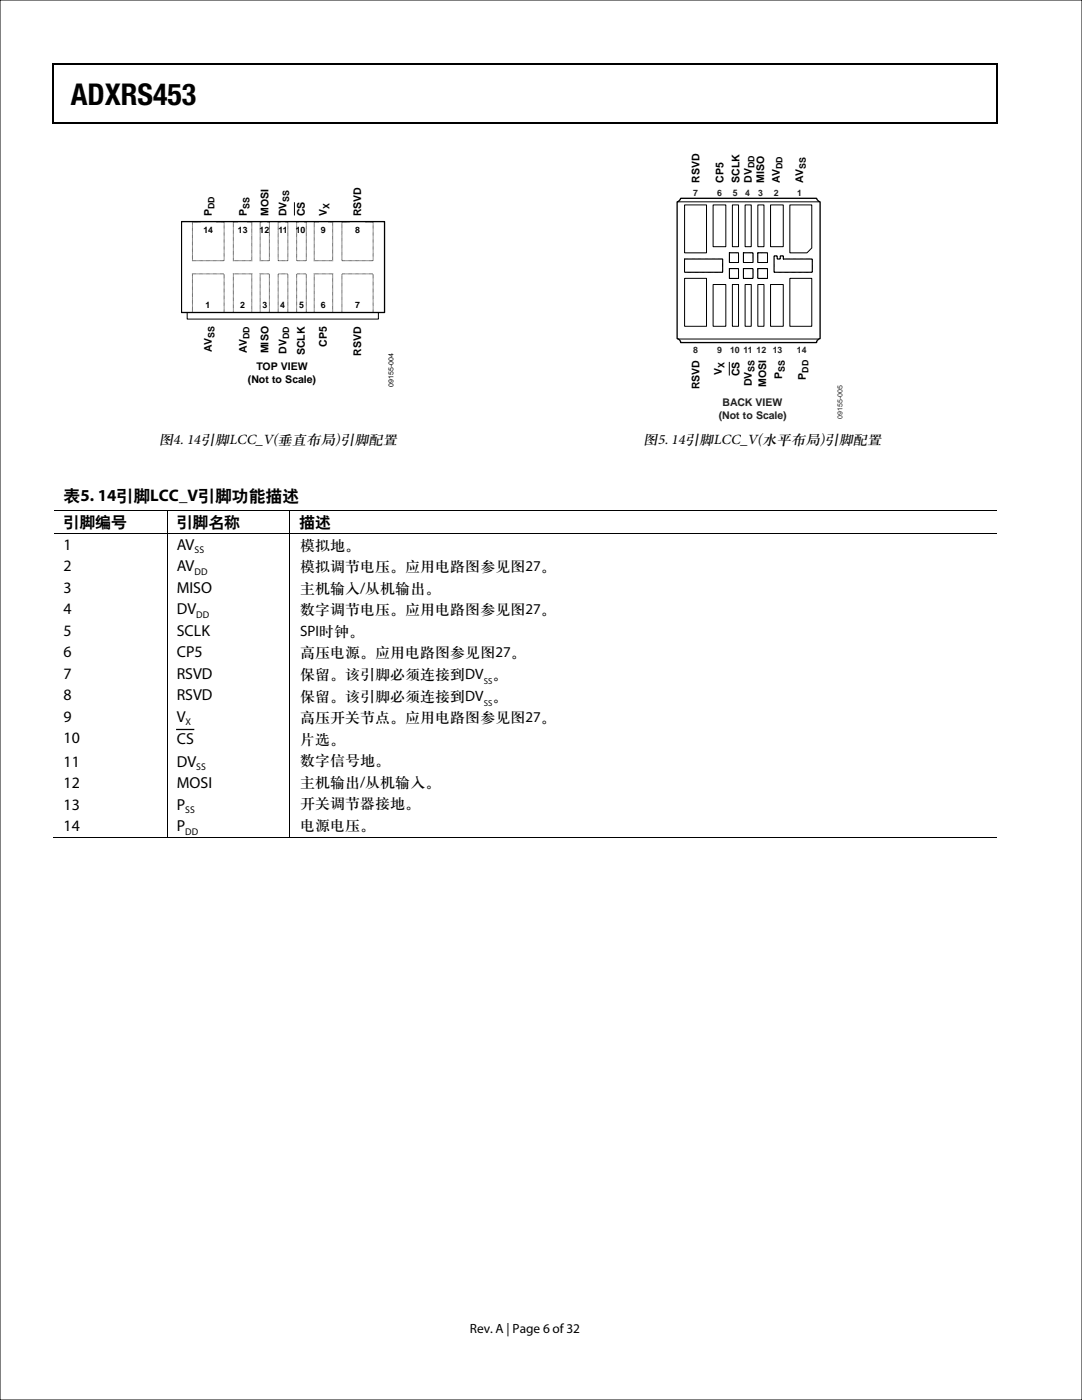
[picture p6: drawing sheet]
<svg xmlns="http://www.w3.org/2000/svg" width="216mm" height="279mm" viewBox="0 0 216 279" stroke-linecap="round" stroke-linejoin="round" font-family="sans-serif">
<g fill="#000">
<path d="M10.5 12.7h.3v1h-.3zM10.5 12.7h.3v.3h-.3zM133.3 12.7h.3v.3h-.3zM198.8 12.7h.2v1h-.2zM198.8 12.7h.2v.3h-.2zM10.5 24.4h.3v.2h-.3zM133.1 24.4h.2v.2h-.2zM198.8 24.4h.2v.2h-.2zM33.3 101.9h.1v.1h-.1zM33.3 106.4h.1v.2h-.1zM57.7 101.9h.2v.1h-.2zM57.7 106.4h.2v.2h-.2z"/>
<path d="M33.3 167.1h.1v.2h-.1zM57.7 167.1h.2v.2h-.2z"/>
</g>
<path d="M10.7 13.7v10.7M10.8 12.8h122.5M133.6 12.8h65.2M198.9 13.7v10.7M10.8 24.5h188M35.3 145.6h3.4" fill="none" stroke="#000" stroke-width=".25"/>
<g fill="none" stroke="#000" stroke-width=".2">
<path d="M40 44.3h-1.6v7.7h6.3v-7.7h-1.5M47.4 44.3h-.8v7.7h3.6v-7.7h-.8M52.3 44.3h-.4v7.7h1.9v-7.7h-.5M55.9 44.3h-.4v7.7h1.9v-7.7h-.4M58.8 40.4v2.6M59.6 44.3h-.4v7.7h1.9v-7.7h-.4M63.6 44.3h-.9v7.7h3.7v-7.7h-.9M69.7 44.3h-1.5v7.7h6.3v-7.7h-1.5M135.3 40.3h28.1M136.6 40.9h4.4v9.6h-4.4zM136.6 55.6h4.4v9.5h-4.4zM136.6 51.7h7.6v2.6h-7.6z"/>
<path d="M142.3 40.9h2.5v8.3h-2.5zM142.3 56.8h2.5v8.3h-2.5zM145.5 50.5h1.9v1.9h-1.9zM145.5 53.6h1.9v2h-1.9zM146.1 40.9h1.3v8.3h-1.3zM146.1 56.8h1.3v8.3h-1.3zM148.3 50.5h2v1.9h-2zM148.3 53.6h2v2h-2zM148.7 40.9h1.2v8.3h-1.2zM148.7 56.8h1.2v8.3h-1.2zM151.2 40.9h1.2v8.3h-1.2zM151.2 56.8h1.2v8.3h-1.2z"/>
<path d="M151.2 50.5h1.9v1.9h-1.9zM151.2 53.6h1.9v2h-1.9zM153.8 40.9h2.5v8.3h-2.5zM153.8 56.8h2.5v8.3h-2.5zM154.5 51.1h.6v.6h.6v-.6h.6v.6h5.8v2.6h-7.6zM157.6 40.9h4.4v8.6l-1 1h-3.4zM157.6 55.6h4.4v9.5h-4.4zM37.4 62.4h38.1v1.3h-38.1zM40 62.4h-1.6v-7.7h6.3v7.7h-1.5M47.4 62.4h-.8v-7.7h3.6v7.7h-.8M52.3 62.4h-.4v-7.7h1.9v7.7h-.5M55.9 62.4h-.4v-7.7h1.9v7.7h-.4"/>
<path d="M59.6 62.4h-.4v-7.7h1.9v7.7h-.4M63.6 62.4h-.9v-7.7h3.7v7.7h-.9M69.7 62.4h-1.5v-7.7h6.3v7.7h-1.5M135.3 67.7h28.1M145.5 72.2v2.7M10.8 101.9h22.5M10.8 106.5h22.5M33.4 102v4.4M33.4 106.6v60.5M33.4 101.9h24.3M33.4 106.5h24.3M57.8 102v4.4"/>
<path d="M57.8 106.6v60.5M57.9 101.9h140.9M57.9 106.5h140.9M10.5 167.2h22.8M33.4 167.2h24.3M57.9 167.2h140.9"/>
</g>
<path d="M135.8 39.6h27.1l.3 .4 .4 .3v27.3a.84 .84 0 0 0-.7 .8h-27.1a.84 .84 0 0 0-.7-.8v-27.3l.5-.3zM36.2 44.2h40.5v18.2h-40.5z" fill="none" stroke="#000" stroke-width=".26"/>
<path d="M0 0h215.9v279.4h-215.9z" fill="none" stroke="#040000" stroke-width=".2"/>
<text font-size="6" fill="#040000" x="14.1" y="20.9">ADXRS453</text>
<text font-size="3.3" x="12.7" y="100">表5. 14引脚LCC_V引脚功能描述</text>
<g font-size="3.2">
<text x="12.7" y="105.2">引脚编号</text>
<text x="35.3" y="105.2">引脚名称</text>
<text x="59.7" y="105.2">描述</text>
<text x="12.7" y="109.7">1</text>
<text x="35.3" y="109.7">AV</text>
<text x="12.7" y="114">2</text>
<text x="12.7" y="118.3">3</text>
<text x="35.3" y="114">AV</text>
<text x="35.3" y="118.3">MISO</text>
<text x="12.7" y="122.6">4</text>
<text x="35.3" y="122.6">DV</text>
<text x="12.7" y="126.9">5</text>
<text x="12.7" y="131.2">6</text>
<text x="35.3" y="126.9">SCLK</text>
<text x="35.3" y="131.2">CP5</text>
<text x="12.7" y="135.5">7</text>
<text x="35.3" y="135.5">RSVD</text>
<text x="12.7" y="139.8">8</text>
<text x="35.3" y="139.8">RSVD</text>
<text x="12.7" y="144.1">9</text>
<text x="12.7" y="148.4">10</text>
<text x="35.3" y="144.1">V</text>
<text x="35.3" y="148.4">CS</text>
<text x="12.7" y="153">11</text>
<text x="35.3" y="153">DV</text>
<text x="12.7" y="157.3">12</text>
<text x="12.7" y="161.6">13</text>
<text x="35.3" y="157.3">MOSI</text>
<text x="35.3" y="161.6">P</text>
<text x="12.7" y="165.9">14</text>
<text x="35.3" y="165.9">P</text>
</g>
<g font-size="3" fill="#090103">
<text x="59.9" y="109.7">模拟地。</text>
<text x="59.9" y="114">模拟调节电压。应用电路图参见图27。</text>
<text x="59.9" y="118.3">主机输入/从机输出。</text>
<text x="59.9" y="122.6">数字调节电压。应用电路图参见图27。</text>
<text x="59.9" y="126.9">SPI时钟。</text>
<text x="59.9" y="131.2">高压电源。应用电路图参见图27。</text>
<text x="59.9" y="135.5">保留。该引脚必须连接到DV 。</text>
<text x="59.9" y="139.8">保留。该引脚必须连接到DV 。</text>
<text x="59.9" y="144.1">高压开关节点。应用电路图参见图27。</text>
<text x="59.9" y="148.4">片选。</text>
<text x="59.9" y="152.7">数字信号地。</text>
<text x="59.9" y="157">主机输出/从机输入。</text>
<text x="59.9" y="161.3">开关调节器接地。</text>
<text x="59.9" y="165.6">电源电压。</text>
</g>
<g font-size="2.9" fill="#070102">
<text x="31.7" y="88.7">图4. 14引脚LCC_V(垂直布局)引脚配置</text>
<text x="128.4" y="88.7">图5. 14引脚LCC_V(水平布局)引脚配置</text>
</g>
<text font-size="2.7" x="93.8" y="266">Rev. A | Page 6 of 32</text>
<g font-size="2.1">
<text x="139.6" y="36.5" transform="rotate(-90 139.6 36.5)">RSVD</text>
<text x="144.4" y="36.5" transform="rotate(-90 144.4 36.5)">CP5</text>
<text x="147.5" y="36.5" transform="rotate(-90 147.5 36.5)">SCLK</text>
<text x="150" y="36.5" transform="rotate(-90 150 36.5)">DV</text>
<text x="152.5" y="36.5" transform="rotate(-90 152.5 36.5)">MISO</text>
<text x="155.6" y="36.5" transform="rotate(-90 155.6 36.5)">AV</text>
<text x="160.3" y="36.5" transform="rotate(-90 160.3 36.5)">AV</text>
<text x="42.3" y="43.1" transform="rotate(-90 42.3 43.1)">P</text>
<text x="49.2" y="43.1" transform="rotate(-90 49.2 43.1)">P</text>
<text x="53.6" y="43.1" transform="rotate(-90 53.6 43.1)">MOSI</text>
<text x="57.2" y="43.1" transform="rotate(-90 57.2 43.1)">DV</text>
<text x="60.8" y="43.1" transform="rotate(-90 60.8 43.1)">CS</text>
<text x="65.2" y="43.1" transform="rotate(-90 65.2 43.1)">V</text>
<text x="72.1" y="43.1" transform="rotate(-90 72.1 43.1)">RSVD</text>
<text x="42.3" y="70.2" transform="rotate(-90 42.3 70.2)">AV</text>
<text x="49.2" y="70.4" transform="rotate(-90 49.2 70.4)">AV</text>
<text x="53.6" y="70.5" transform="rotate(-90 53.6 70.5)">MISO</text>
<text x="57.2" y="70.6" transform="rotate(-90 57.2 70.6)">DV</text>
<text x="60.8" y="70.9" transform="rotate(-90 60.8 70.9)">SCLK</text>
<text x="65.2" y="69.2" transform="rotate(-90 65.2 69.2)">CP5</text>
<text x="72.1" y="71" transform="rotate(-90 72.1 71)">RSVD</text>
<text x="49.5" y="76.4">(Not to Scale)</text>
<text x="51.2" y="73.9">TOP VIEW</text>
<text x="139.6" y="77.7" transform="rotate(-90 139.6 77.7)">RSVD</text>
<text x="144.1" y="74.8" transform="rotate(-90 144.1 74.8)">V</text>
<text x="147.5" y="75.1" transform="rotate(-90 147.5 75.1)">CS</text>
<text x="150" y="77.1" transform="rotate(-90 150 77.1)">DV</text>
<text x="152.9" y="77.2" transform="rotate(-90 152.9 77.2)">MOSI</text>
<text x="156.1" y="75.6" transform="rotate(-90 156.1 75.6)">P</text>
<text x="160.8" y="75.8" transform="rotate(-90 160.8 75.8)">P</text>
</g>
<g font-size="2.1" fill="#231f20">
<text x="143.4" y="83.5">(Not to Scale)</text>
<text x="144.2" y="81">BACK VIEW</text>
</g>
<g font-size="1.9">
<text x="38.8" y="110.4">SS</text>
<text x="38.8" y="114.7">DD</text>
<text x="39.2" y="123.3">DD</text>
<text x="37" y="144.8">X</text>
<text x="39.2" y="153.8">SS</text>
<text x="37" y="162.3">SS</text>
<text x="37" y="166.6">DD</text>
</g>
<g font-size="1.8">
<text x="150.5" y="33.5" transform="rotate(-90 150.5 33.5)">DD</text>
<text x="156.2" y="33.7" transform="rotate(-90 156.2 33.7)">DD</text>
<text x="160.8" y="33.7" transform="rotate(-90 160.8 33.7)">SS</text>
<text x="42.8" y="41.7" transform="rotate(-90 42.8 41.7)">DD</text>
<text x="49.8" y="41.7" transform="rotate(-90 49.8 41.7)">SS</text>
<text x="57.7" y="40.2" transform="rotate(-90 57.7 40.2)">SS</text>
<text x="65.7" y="41.7" transform="rotate(-90 65.7 41.7)">X</text>
<text x="40.6" y="46.4">14</text>
<text x="47.5" y="46.4">13</text>
<text x="51.8" y="46.4">12</text>
<text x="55.6" y="46.4">11</text>
<text x="59" y="46.4">10</text>
<text x="64" y="46.4">9</text>
<text x="70.9" y="46.4">8</text>
<text x="41" y="61.4">1</text>
<text x="47.9" y="61.4">2</text>
<text x="52.4" y="61.4">3</text>
<text x="55.9" y="61.4">4</text>
<text x="59.7" y="61.4">5</text>
<text x="64" y="61.4">6</text>
<text x="70.9" y="61.4">7</text>
<text x="42.8" y="67.5" transform="rotate(-90 42.8 67.5)">SS</text>
<text x="49.8" y="67.7" transform="rotate(-90 49.8 67.7)">DD</text>
<text x="57.7" y="67.7" transform="rotate(-90 57.7 67.7)">DD</text>
<text x="144.6" y="73.4" transform="rotate(-90 144.6 73.4)">X</text>
<text x="150.5" y="74.2" transform="rotate(-90 150.5 74.2)">SS</text>
<text x="156.6" y="74.2" transform="rotate(-90 156.6 74.2)">SS</text>
<text x="161.3" y="74.4" transform="rotate(-90 161.3 74.4)">DD</text>
</g>
<g font-size="1.8" fill="#231f20">
<text x="138.3" y="39">7</text>
<text x="143.1" y="39">6</text>
<text x="146.3" y="39">5</text>
<text x="148.7" y="39">4</text>
<text x="151.3" y="39">3</text>
<text x="154.4" y="39">2</text>
<text x="159.1" y="39">1</text>
<text x="138.3" y="70.4">8</text>
<text x="143.1" y="70.4">9</text>
<text x="145.7" y="70.4">10</text>
<text x="148.4" y="70.4">11</text>
<text x="151" y="70.4">12</text>
<text x="154.2" y="70.4">13</text>
<text x="159" y="70.4">14</text>
</g>
<g font-size="1.7" fill="#090103">
<text x="96.5" y="136.5">SS</text>
<text x="96.5" y="140.8">SS</text>
</g>
<text font-size="1.4" x="78.5" y="77.2" transform="rotate(-90 78.5 77.2)">09155-004</text>
<text font-size="1.4" fill="#231f20" x="168.1" y="83.7" transform="rotate(-90 168.1 83.7)">09155-005</text>
</svg>
